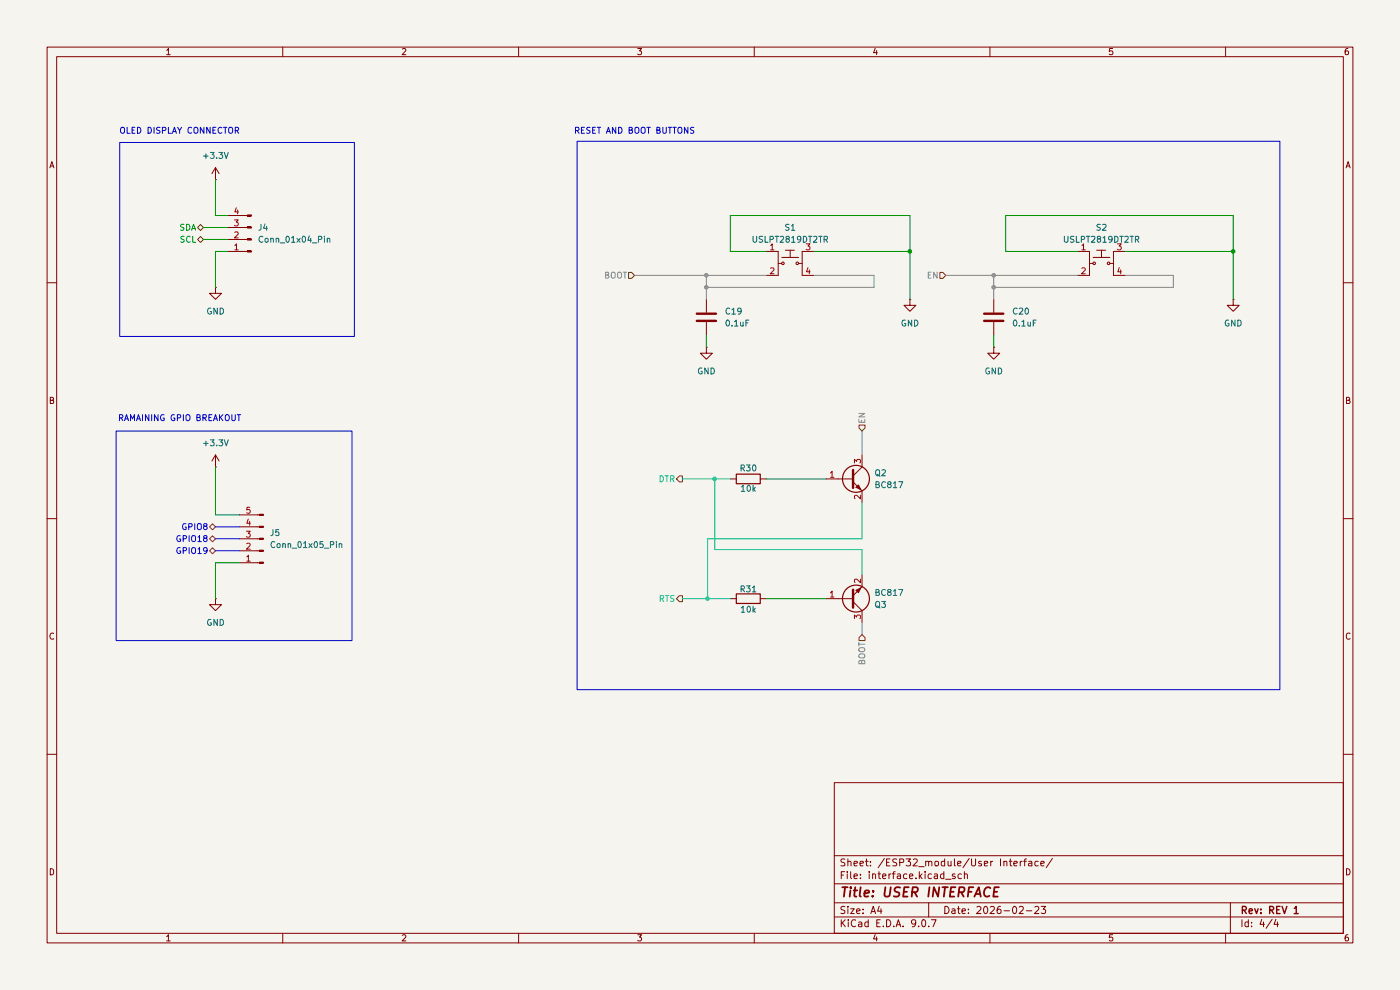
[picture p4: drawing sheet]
(kicad_sch
 (version 20250114)
 (generator "eeschema")
 (generator_version "9.0")
 (paper "A4")
 (title_block
  (title "USER INTERFACE")
  (date "2026-02-23")
  (rev "REV 1"))
 (lib_symbols
  (symbol "Connector:Conn_01x04_Pin"
   (pin_names
    (offset 1.016) (hide yes)) (exclude_from_sim no) (in_bom yes) (on_board yes)
   (property "Reference" "J" (at 0 5.08 0) (effects (font (size 1.27 1.27))))
   (property "Value" "Conn_01x04_Pin" (at 0 -7.62 0) (effects (font (size 1.27 1.27))))
   (property "Footprint" "" (at 0 0 0) (effects (font (size 1.27 1.27)) (hide yes)))
   (property "Datasheet" "~" (at 0 0 0) (effects (font (size 1.27 1.27)) (hide yes)))
   (property "Description" "Generic connector, single row, 01x04, script generated" (at 0 0 0) (effects (font (size 1.27 1.27)) (hide yes)))
   (property "ki_locked" "" (at 0 0 0) (effects (font (size 1.27 1.27))))
   (symbol "Conn_01x04_Pin_1_1"
    (rectangle (start 0.8636 2.667) (end 0 2.413) (stroke (width 0.1524) (type default)) (fill (type outline)))
    (rectangle (start 0.8636 0.127) (end 0 -0.127) (stroke (width 0.1524) (type default)) (fill (type outline)))
    (rectangle (start 0.8636 -2.413) (end 0 -2.667) (stroke (width 0.1524) (type default)) (fill (type outline)))
    (rectangle (start 0.8636 -4.953) (end 0 -5.207) (stroke (width 0.1524) (type default)) (fill (type outline)))
    (polyline (pts (xy 1.27 2.54) (xy 0.8636 2.54)) (stroke (width 0.1524) (type default)) (fill (type none)))
    (polyline (pts (xy 1.27 0) (xy 0.8636 0)) (stroke (width 0.1524) (type default)) (fill (type none)))
    (polyline (pts (xy 1.27 -2.54) (xy 0.8636 -2.54)) (stroke (width 0.1524) (type default)) (fill (type none)))
    (polyline (pts (xy 1.27 -5.08) (xy 0.8636 -5.08)) (stroke (width 0.1524) (type default)) (fill (type none)))
    (pin passive line (at 5.08 2.54 180) (length 3.81) (name "Pin_1" (effects (font (size 1.27 1.27)))) (number "1" (effects (font (size 1.27 1.27)))))
    (pin passive line (at 5.08 0 180) (length 3.81) (name "Pin_2" (effects (font (size 1.27 1.27)))) (number "2" (effects (font (size 1.27 1.27)))))
    (pin passive line (at 5.08 -2.54 180) (length 3.81) (name "Pin_3" (effects (font (size 1.27 1.27)))) (number "3" (effects (font (size 1.27 1.27)))))
    (pin passive line (at 5.08 -5.08 180) (length 3.81) (name "Pin_4" (effects (font (size 1.27 1.27)))) (number "4" (effects (font (size 1.27 1.27))))))
   (embedded_fonts no))
  (symbol "Connector:Conn_01x05_Pin"
   (pin_names
    (offset 1.016) (hide yes)) (exclude_from_sim no) (in_bom yes) (on_board yes)
   (property "Reference" "J" (at 0 7.62 0) (effects (font (size 1.27 1.27))))
   (property "Value" "Conn_01x05_Pin" (at 0 -7.62 0) (effects (font (size 1.27 1.27))))
   (property "Footprint" "" (at 0 0 0) (effects (font (size 1.27 1.27)) (hide yes)))
   (property "Datasheet" "~" (at 0 0 0) (effects (font (size 1.27 1.27)) (hide yes)))
   (property "Description" "Generic connector, single row, 01x05, script generated" (at 0 0 0) (effects (font (size 1.27 1.27)) (hide yes)))
   (property "ki_locked" "" (at 0 0 0) (effects (font (size 1.27 1.27))))
   (symbol "Conn_01x05_Pin_1_1"
    (rectangle (start 0.8636 5.207) (end 0 4.953) (stroke (width 0.1524) (type default)) (fill (type outline)))
    (rectangle (start 0.8636 2.667) (end 0 2.413) (stroke (width 0.1524) (type default)) (fill (type outline)))
    (rectangle (start 0.8636 0.127) (end 0 -0.127) (stroke (width 0.1524) (type default)) (fill (type outline)))
    (rectangle (start 0.8636 -2.413) (end 0 -2.667) (stroke (width 0.1524) (type default)) (fill (type outline)))
    (rectangle (start 0.8636 -4.953) (end 0 -5.207) (stroke (width 0.1524) (type default)) (fill (type outline)))
    (polyline (pts (xy 1.27 5.08) (xy 0.8636 5.08)) (stroke (width 0.1524) (type default)) (fill (type none)))
    (polyline (pts (xy 1.27 2.54) (xy 0.8636 2.54)) (stroke (width 0.1524) (type default)) (fill (type none)))
    (polyline (pts (xy 1.27 0) (xy 0.8636 0)) (stroke (width 0.1524) (type default)) (fill (type none)))
    (polyline (pts (xy 1.27 -2.54) (xy 0.8636 -2.54)) (stroke (width 0.1524) (type default)) (fill (type none)))
    (polyline (pts (xy 1.27 -5.08) (xy 0.8636 -5.08)) (stroke (width 0.1524) (type default)) (fill (type none)))
    (pin passive line (at 5.08 5.08 180) (length 3.81) (name "Pin_1" (effects (font (size 1.27 1.27)))) (number "1" (effects (font (size 1.27 1.27)))))
    (pin passive line (at 5.08 2.54 180) (length 3.81) (name "Pin_2" (effects (font (size 1.27 1.27)))) (number "2" (effects (font (size 1.27 1.27)))))
    (pin passive line (at 5.08 0 180) (length 3.81) (name "Pin_3" (effects (font (size 1.27 1.27)))) (number "3" (effects (font (size 1.27 1.27)))))
    (pin passive line (at 5.08 -2.54 180) (length 3.81) (name "Pin_4" (effects (font (size 1.27 1.27)))) (number "4" (effects (font (size 1.27 1.27)))))
    (pin passive line (at 5.08 -5.08 180) (length 3.81) (name "Pin_5" (effects (font (size 1.27 1.27)))) (number "5" (effects (font (size 1.27 1.27))))))
   (embedded_fonts no))
  (symbol "Device:C"
   (pin_numbers (hide yes))
   (pin_names
    (offset 0.254)) (exclude_from_sim no) (in_bom yes) (on_board yes)
   (property "Reference" "C" (at 0.635 2.54 0) (effects (font (size 1.27 1.27)) (justify left)))
   (property "Value" "C" (at 0.635 -2.54 0) (effects (font (size 1.27 1.27)) (justify left)))
   (property "Footprint" "" (at 0.9652 -3.81 0) (effects (font (size 1.27 1.27)) (hide yes)))
   (property "Datasheet" "~" (at 0 0 0) (effects (font (size 1.27 1.27)) (hide yes)))
   (property "Description" "Unpolarized capacitor" (at 0 0 0) (effects (font (size 1.27 1.27)) (hide yes)))
   (symbol "C_0_1"
    (polyline (pts (xy -2.032 0.762) (xy 2.032 0.762)) (stroke (width 0.508) (type default)) (fill (type none)))
    (polyline (pts (xy -2.032 -0.762) (xy 2.032 -0.762)) (stroke (width 0.508) (type default)) (fill (type none))))
   (symbol "C_1_1"
    (pin passive line (at 0 3.81 270) (length 2.794) (name "~" (effects (font (size 1.27 1.27)))) (number "1" (effects (font (size 1.27 1.27)))))
    (pin passive line (at 0 -3.81 90) (length 2.794) (name "~" (effects (font (size 1.27 1.27)))) (number "2" (effects (font (size 1.27 1.27))))))
   (embedded_fonts no))
  (symbol "Device:R"
   (pin_numbers (hide yes))
   (pin_names
    (offset 0)) (exclude_from_sim no) (in_bom yes) (on_board yes)
   (property "Reference" "R" (at 2.032 0 90) (effects (font (size 1.27 1.27))))
   (property "Value" "R" (at 0 0 90) (effects (font (size 1.27 1.27))))
   (property "Footprint" "" (at -1.778 0 90) (effects (font (size 1.27 1.27)) (hide yes)))
   (property "Datasheet" "~" (at 0 0 0) (effects (font (size 1.27 1.27)) (hide yes)))
   (property "Description" "Resistor" (at 0 0 0) (effects (font (size 1.27 1.27)) (hide yes)))
   (symbol "R_0_1"
    (rectangle (start -1.016 -2.54) (end 1.016 2.54) (stroke (width 0.254) (type default)) (fill (type none))))
   (symbol "R_1_1"
    (pin passive line (at 0 3.81 270) (length 1.27) (name "~" (effects (font (size 1.27 1.27)))) (number "1" (effects (font (size 1.27 1.27)))))
    (pin passive line (at 0 -3.81 90) (length 1.27) (name "~" (effects (font (size 1.27 1.27)))) (number "2" (effects (font (size 1.27 1.27))))))
   (embedded_fonts no))
  (symbol "Transistor_BJT:BC817"
   (pin_names
    (offset 0) (hide yes)) (exclude_from_sim no) (in_bom yes) (on_board yes)
   (property "Reference" "Q" (at 5.08 1.905 0) (effects (font (size 1.27 1.27)) (justify left)))
   (property "Value" "BC817" (at 5.08 0 0) (effects (font (size 1.27 1.27)) (justify left)))
   (property "Footprint" "Package_TO_SOT_SMD:SOT-23" (at 5.08 -1.905 0) (effects (font (size 1.27 1.27)
    (italic yes)) (justify left) (hide yes)))
   (property "Datasheet" "https://www.onsemi.com/pub/Collateral/BC818-D.pdf" (at 0 0 0) (effects (font (size 1.27 1.27)) (justify left) (hide yes)))
   (property "Description" "0.8A Ic, 45V Vce, NPN Transistor, SOT-23" (at 0 0 0) (effects (font (size 1.27 1.27)) (hide yes)))
   (property "Sim.Device" "NPN" (at 0 0 0) (effects (font (size 1.27 1.27)) (hide yes)))
   (property "Sim.Pins" "1=B 2=E 3=C" (at 0 0 0) (effects (font (size 1.27 1.27)) (hide yes)))
   (symbol "BC817_0_1"
    (polyline (pts (xy -2.54 0) (xy 0.635 0)) (stroke (width 0) (type default)) (fill (type none)))
    (polyline (pts (xy 0.635 1.905) (xy 0.635 -1.905)) (stroke (width 0.508) (type default)) (fill (type none)))
    (circle (center 1.27 0) (radius 2.8194) (stroke (width 0.254) (type default)) (fill (type none))))
   (symbol "BC817_1_1"
    (polyline (pts (xy 0.635 0.635) (xy 2.54 2.54)) (stroke (width 0) (type default)) (fill (type none)))
    (polyline (pts (xy 0.635 -0.635) (xy 2.54 -2.54)) (stroke (width 0) (type default)) (fill (type none)))
    (polyline (pts (xy 1.27 -1.778) (xy 1.778 -1.27) (xy 2.286 -2.286) (xy 1.27 -1.778)) (stroke (width 0) (type default)) (fill (type outline)))
    (pin input line (at -5.08 0 0) (length 2.54) (name "B" (effects (font (size 1.27 1.27)))) (number "1" (effects (font (size 1.27 1.27)))))
    (pin passive line (at 2.54 5.08 270) (length 2.54) (name "C" (effects (font (size 1.27 1.27)))) (number "3" (effects (font (size 1.27 1.27)))))
    (pin passive line (at 2.54 -5.08 90) (length 2.54) (name "E" (effects (font (size 1.27 1.27)))) (number "2" (effects (font (size 1.27 1.27))))))
   (embedded_fonts no))
  (symbol "dk_Tactile-Switches:TL3315NF160Q"
   (pin_names
    (offset 1.016)) (exclude_from_sim no) (in_bom yes) (on_board yes)
   (property "Reference" "S" (at 0 5.08 0) (effects (font (size 1.524 1.524))))
   (property "Value" "TL3315NF160Q" (at 0 -5.08 0) (effects (font (size 1.524 1.524))))
   (property "Footprint" "digikey-footprints:Switch_Tactile_SMD_4.5x4.5mm_TL3315NF160Q" (at 5.08 5.08 0) (effects (font (size 1.524 1.524)) (justify left) (hide yes)))
   (property "Datasheet" "http://spec_sheets.e-switch.com/specs/P010337.pdf" (at 5.08 7.62 0) (effects (font (size 1.524 1.524)) (justify left) (hide yes)))
   (property "Description" "SWITCH TACTILE SPST-NO 0.05A 15V" (at 0 0 0) (effects (font (size 1.27 1.27)) (hide yes)))
   (property "Digi-Key_PN" "EG4621CT-ND" (at 5.08 10.16 0) (effects (font (size 1.524 1.524)) (justify left) (hide yes)))
   (property "MPN" "TL3315NF160Q" (at 5.08 12.7 0) (effects (font (size 1.524 1.524)) (justify left) (hide yes)))
   (property "Category" "Switches" (at 5.08 15.24 0) (effects (font (size 1.524 1.524)) (justify left) (hide yes)))
   (property "Family" "Tactile Switches" (at 5.08 17.78 0) (effects (font (size 1.524 1.524)) (justify left) (hide yes)))
   (property "DK_Datasheet_Link" "http://spec_sheets.e-switch.com/specs/P010337.pdf" (at 5.08 20.32 0) (effects (font (size 1.524 1.524)) (justify left) (hide yes)))
   (property "DK_Detail_Page" "/product-detail/en/e-switch/TL3315NF160Q/EG4621CT-ND/1870401" (at 5.08 22.86 0) (effects (font (size 1.524 1.524)) (justify left) (hide yes)))
   (property "Description_1" "SWITCH TACTILE SPST-NO 0.05A 15V" (at 5.08 25.4 0) (effects (font (size 1.524 1.524)) (justify left) (hide yes)))
   (property "Manufacturer" "E-Switch" (at 5.08 27.94 0) (effects (font (size 1.524 1.524)) (justify left) (hide yes)))
   (property "Status" "Active" (at 5.08 30.48 0) (effects (font (size 1.524 1.524)) (justify left) (hide yes)))
   (symbol "TL3315NF160Q_0_1"
    (polyline (pts (xy -2.54 2.54) (xy -2.54 -2.54)) (stroke (width 0) (type solid)) (fill (type none)))
    (polyline (pts (xy -1.778 1.27) (xy 1.778 1.27)) (stroke (width 0) (type solid)) (fill (type none)))
    (polyline (pts (xy -1.778 0) (xy -2.54 0)) (stroke (width 0) (type solid)) (fill (type none)))
    (circle (center -1.524 0) (radius 0.254) (stroke (width 0) (type solid)) (fill (type none)))
    (circle (center 1.524 0) (radius 0.254) (stroke (width 0) (type solid)) (fill (type none)))
    (polyline (pts (xy 2.54 0) (xy 1.778 0)) (stroke (width 0) (type solid)) (fill (type none)))
    (polyline (pts (xy 2.54 -2.54) (xy 2.54 2.54)) (stroke (width 0) (type solid)) (fill (type none))))
   (symbol "TL3315NF160Q_1_1"
    (polyline (pts (xy -1.016 2.794) (xy 0.889 2.794)) (stroke (width 0) (type solid)) (fill (type none)))
    (polyline (pts (xy 0 2.794) (xy 0 1.27)) (stroke (width 0) (type solid)) (fill (type none)))
    (pin passive line (at -5.08 2.54 0) (length 2.54) (name "~" (effects (font (size 1.27 1.27)))) (number "1" (effects (font (size 1.27 1.27)))))
    (pin passive line (at -5.08 -2.54 0) (length 2.54) (name "~" (effects (font (size 1.27 1.27)))) (number "2" (effects (font (size 1.27 1.27)))))
    (pin passive line (at 5.08 2.54 180) (length 2.54) (name "~" (effects (font (size 1.27 1.27)))) (number "3" (effects (font (size 1.27 1.27)))))
    (pin passive line (at 5.08 -2.54 180) (length 2.54) (name "~" (effects (font (size 1.27 1.27)))) (number "4" (effects (font (size 1.27 1.27))))))
   (embedded_fonts no))
  (symbol "power:+3.3V"
   (power)
   (pin_numbers (hide yes))
   (pin_names
    (offset 0) (hide yes)) (exclude_from_sim no) (in_bom yes) (on_board yes)
   (property "Reference" "#PWR" (at 0 -3.81 0) (effects (font (size 1.27 1.27)) (hide yes)))
   (property "Value" "+3.3V" (at 0 3.556 0) (effects (font (size 1.27 1.27))))
   (property "Footprint" "" (at 0 0 0) (effects (font (size 1.27 1.27)) (hide yes)))
   (property "Datasheet" "" (at 0 0 0) (effects (font (size 1.27 1.27)) (hide yes)))
   (property "Description" "Power symbol creates a global label with name \"+3.3V\"" (at 0 0 0) (effects (font (size 1.27 1.27)) (hide yes)))
   (symbol "+3.3V_0_1"
    (polyline (pts (xy -0.762 1.27) (xy 0 2.54)) (stroke (width 0) (type default)) (fill (type none)))
    (polyline (pts (xy 0 2.54) (xy 0.762 1.27)) (stroke (width 0) (type default)) (fill (type none)))
    (polyline (pts (xy 0 0) (xy 0 2.54)) (stroke (width 0) (type default)) (fill (type none))))
   (symbol "+3.3V_1_1"
    (pin power_in line (at 0 0 90) (length 0) (name "~" (effects (font (size 1.27 1.27)))) (number "1" (effects (font (size 1.27 1.27))))))
   (embedded_fonts no))
  (symbol "power:GND"
   (power)
   (pin_numbers (hide yes))
   (pin_names
    (offset 0) (hide yes)) (exclude_from_sim no) (in_bom yes) (on_board yes)
   (property "Reference" "#PWR" (at 0 -6.35 0) (effects (font (size 1.27 1.27)) (hide yes)))
   (property "Value" "GND" (at 0 -3.81 0) (effects (font (size 1.27 1.27))))
   (property "Footprint" "" (at 0 0 0) (effects (font (size 1.27 1.27)) (hide yes)))
   (property "Datasheet" "" (at 0 0 0) (effects (font (size 1.27 1.27)) (hide yes)))
   (property "Description" "Power symbol creates a global label with name \"GND\" , ground" (at 0 0 0) (effects (font (size 1.27 1.27)) (hide yes)))
   (symbol "GND_0_1"
    (polyline (pts (xy 0 0) (xy 0 -1.27) (xy 1.27 -1.27) (xy 0 -2.54) (xy -1.27 -1.27) (xy 0 -1.27)) (stroke (width 0) (type default)) (fill (type none))))
   (symbol "GND_1_1"
    (pin power_in line (at 0 0 270) (length 0) (name "~" (effects (font (size 1.27 1.27)))) (number "1" (effects (font (size 1.27 1.27))))))
   (embedded_fonts no)))
 (rectangle
  (start 25.4 30.226)
  (end 75.184 71.374)
  (stroke (width 0) (type default))
  (fill (type none)))
 (rectangle
  (start 122.428 29.972)
  (end 271.526 146.304)
  (stroke (width 0) (type default))
  (fill (type none)))
 (rectangle
  (start 24.638 91.44)
  (end 74.676 135.89)
  (stroke (width 0) (type default))
  (fill (type none)))
 (text "OLED DISPLAY CONNECTOR\n"
  (exclude_from_sim no)
  (at 38.1 27.94 0)
  (effects (font (size 1.27 1.27))))
 (text "RESET AND BOOT BUTTONS\n"
  (exclude_from_sim no)
  (at 134.62 27.94 0)
  (effects (font (size 1.27 1.27))))
 (text "RAMAINING GPIO BREAKOUT"
  (exclude_from_sim no)
  (at 38.1 88.9 0)
  (effects (font (size 1.27 1.27))))
 (junction
  (at 210.82 60.96)
  (diameter 0)
  (color 0 0 0 0))
 (junction
  (at 149.86 58.42)
  (diameter 0)
  (color 0 0 0 0))
 (junction
  (at 210.82 58.42)
  (diameter 0)
  (color 0 0 0 0))
 (junction
  (at 261.62 53.34)
  (diameter 0)
  (color 0 0 0 0))
 (junction
  (at 150.114 127)
  (diameter 0)
  (color 0 0 0 0))
 (junction
  (at 149.86 60.96)
  (diameter 0)
  (color 0 0 0 0))
 (junction
  (at 193.04 53.34)
  (diameter 0)
  (color 0 0 0 0))
 (junction
  (at 151.638 101.6)
  (diameter 0)
  (color 0 0 0 0))
 (wire
  (pts (xy 43.18 50.8) (xy 48.26 50.8))
  (stroke (width 0) (type default)))
 (wire
  (pts (xy 193.04 53.34) (xy 193.04 63.5))
  (stroke (width 0) (type default)))
 (wire
  (pts (xy 213.36 53.34) (xy 228.6 53.34))
  (stroke (width 0) (type default)))
 (wire
  (pts (xy 149.86 60.96) (xy 149.86 63.5))
  (stroke (width 0) (type default)))
 (wire
  (pts (xy 45.72 119.38) (xy 50.8 119.38))
  (stroke (width 0) (type default)))
 (wire
  (pts (xy 182.88 114.3) (xy 150.114 114.3))
  (stroke (width 0) (type default)))
 (wire
  (pts (xy 144.78 127) (xy 150.114 127))
  (stroke (width 0) (type default)))
 (wire
  (pts (xy 182.88 106.68) (xy 182.88 114.3))
  (stroke (width 0) (type default)))
 (wire
  (pts (xy 182.88 116.586) (xy 151.638 116.586))
  (stroke (width 0) (type default)))
 (wire
  (pts (xy 261.62 53.34) (xy 261.62 63.5))
  (stroke (width 0) (type default)))
 (wire
  (pts (xy 213.36 53.34) (xy 213.36 45.72))
  (stroke (width 0) (type default)))
 (wire
  (pts (xy 185.42 58.42) (xy 185.42 60.96))
  (stroke (width 0) (type default)))
 (wire
  (pts (xy 238.76 53.34) (xy 261.62 53.34))
  (stroke (width 0) (type default)))
 (wire
  (pts (xy 45.72 109.22) (xy 45.72 99.06))
  (stroke (width 0) (type default)))
 (wire
  (pts (xy 45.72 45.72) (xy 45.72 38.1))
  (stroke (width 0) (type default)))
 (wire
  (pts (xy 185.42 60.96) (xy 149.86 60.96))
  (stroke (width 0) (type default)))
 (wire
  (pts (xy 182.88 132.08) (xy 182.88 134.62))
  (stroke (width 0) (type default)))
 (wire
  (pts (xy 261.62 45.72) (xy 261.62 53.34))
  (stroke (width 0) (type default)))
 (wire
  (pts (xy 154.94 53.34) (xy 154.94 45.72))
  (stroke (width 0) (type default)))
 (wire
  (pts (xy 162.56 101.6) (xy 175.26 101.6))
  (stroke (width 0) (type default)))
 (wire
  (pts (xy 48.26 53.34) (xy 45.72 53.34))
  (stroke (width 0) (type default)))
 (wire
  (pts (xy 248.92 60.96) (xy 210.82 60.96))
  (stroke (width 0) (type default)))
 (wire
  (pts (xy 172.72 58.42) (xy 185.42 58.42))
  (stroke (width 0) (type default)))
 (wire
  (pts (xy 150.114 127) (xy 154.94 127))
  (stroke (width 0) (type default)))
 (wire
  (pts (xy 210.82 58.42) (xy 210.82 60.96))
  (stroke (width 0) (type default)))
 (wire
  (pts (xy 150.114 114.3) (xy 150.114 127))
  (stroke (width 0) (type default)))
 (wire
  (pts (xy 48.26 45.72) (xy 45.72 45.72))
  (stroke (width 0) (type default)))
 (wire
  (pts (xy 182.88 121.92) (xy 182.88 116.586))
  (stroke (width 0) (type default)))
 (wire
  (pts (xy 144.78 101.6) (xy 151.638 101.6))
  (stroke (width 0) (type default)))
 (wire
  (pts (xy 210.82 60.96) (xy 210.82 63.5))
  (stroke (width 0) (type default)))
 (wire
  (pts (xy 50.8 109.22) (xy 45.72 109.22))
  (stroke (width 0) (type default)))
 (wire
  (pts (xy 149.86 71.12) (xy 149.86 73.66))
  (stroke (width 0) (type default)))
 (wire
  (pts (xy 162.56 53.34) (xy 154.94 53.34))
  (stroke (width 0) (type default)))
 (wire
  (pts (xy 238.76 58.42) (xy 248.92 58.42))
  (stroke (width 0) (type default)))
 (wire
  (pts (xy 151.638 101.6) (xy 154.94 101.6))
  (stroke (width 0) (type default)))
 (wire
  (pts (xy 151.638 116.586) (xy 151.638 101.6))
  (stroke (width 0) (type default)))
 (wire
  (pts (xy 43.18 48.26) (xy 48.26 48.26))
  (stroke (width 0) (type default)))
 (wire
  (pts (xy 213.36 45.72) (xy 261.62 45.72))
  (stroke (width 0) (type default)))
 (wire
  (pts (xy 210.82 58.42) (xy 228.6 58.42))
  (stroke (width 0) (type default)))
 (wire
  (pts (xy 45.72 114.3) (xy 50.8 114.3))
  (stroke (width 0) (type default)))
 (wire
  (pts (xy 134.62 58.42) (xy 149.86 58.42))
  (stroke (width 0) (type default)))
 (wire
  (pts (xy 193.04 45.72) (xy 193.04 53.34))
  (stroke (width 0) (type default)))
 (wire
  (pts (xy 149.86 58.42) (xy 162.56 58.42))
  (stroke (width 0) (type default)))
 (wire
  (pts (xy 154.94 45.72) (xy 193.04 45.72))
  (stroke (width 0) (type default)))
 (wire
  (pts (xy 182.88 91.44) (xy 182.88 96.52))
  (stroke (width 0) (type default)))
 (wire
  (pts (xy 248.92 58.42) (xy 248.92 60.96))
  (stroke (width 0) (type default)))
 (wire
  (pts (xy 172.72 53.34) (xy 193.04 53.34))
  (stroke (width 0) (type default)))
 (wire
  (pts (xy 149.86 58.42) (xy 149.86 60.96))
  (stroke (width 0) (type default)))
 (wire
  (pts (xy 200.66 58.42) (xy 210.82 58.42))
  (stroke (width 0) (type default)))
 (wire
  (pts (xy 210.82 71.12) (xy 210.82 73.66))
  (stroke (width 0) (type default)))
 (wire
  (pts (xy 45.72 116.84) (xy 50.8 116.84))
  (stroke (width 0) (type default)))
 (wire
  (pts (xy 45.72 127) (xy 45.72 119.38))
  (stroke (width 0) (type default)))
 (wire
  (pts (xy 45.72 53.34) (xy 45.72 60.96))
  (stroke (width 0) (type default)))
 (wire
  (pts (xy 162.56 127) (xy 175.26 127))
  (stroke (width 0) (type default)))
 (wire
  (pts (xy 45.72 111.76) (xy 50.8 111.76))
  (stroke (width 0) (type default)))
 (hierarchical_label "BOOT"
  (shape input)
  (at 182.88 134.62 270)
  (effects (font (size 1.27 1.27)) (justify right)))
 (hierarchical_label "BOOT"
  (shape input)
  (at 134.62 58.42 180)
  (effects (font (size 1.27 1.27)) (justify right)))
 (hierarchical_label "RTS"
  (shape output)
  (at 144.78 127 180)
  (effects (font (size 1.27 1.27)) (justify right)))
 (hierarchical_label "EN"
  (shape input)
  (at 200.66 58.42 180)
  (effects (font (size 1.27 1.27)) (justify right)))
 (hierarchical_label "DTR"
  (shape output)
  (at 144.78 101.6 180)
  (effects (font (size 1.27 1.27)) (justify right)))
 (hierarchical_label "EN"
  (shape input)
  (at 182.88 91.44 90)
  (effects (font (size 1.27 1.27)) (justify left)))
 (hierarchical_label "GPIO8"
  (shape bidirectional)
  (at 45.72 111.76 180)
  (effects (font (size 1.27 1.27)) (justify right)))
 (hierarchical_label "SCL"
  (shape bidirectional)
  (at 43.18 50.8 180)
  (effects (font (size 1.27 1.27)) (justify right)))
 (hierarchical_label "GPIO18"
  (shape bidirectional)
  (at 45.72 114.3 180)
  (effects (font (size 1.27 1.27)) (justify right)))
 (hierarchical_label "SDA"
  (shape bidirectional)
  (at 43.18 48.26 180)
  (effects (font (size 1.27 1.27)) (justify right)))
 (hierarchical_label "GPIO19"
  (shape bidirectional)
  (at 45.72 116.84 180)
  (effects (font (size 1.27 1.27)) (justify right)))
 (symbol
  (lib_id "power:GND")
  (at 45.72 127 0)
  (unit 1)
  (exclude_from_sim no)
  (in_bom yes)
  (on_board yes)
  (dnp no)
  (fields_autoplaced yes)
  (property "Reference" "#PWR033" (at 45.72 133.35 0) (effects (font (size 1.27 1.27)) (hide yes)))
  (property "Value" "GND" (at 45.72 132.08 0) (effects (font (size 1.27 1.27))))
  (property "Footprint" "" (at 45.72 127 0) (effects (font (size 1.27 1.27)) (hide yes)))
  (property "Datasheet" "" (at 45.72 127 0) (effects (font (size 1.27 1.27)) (hide yes)))
  (property "Description" "Power symbol creates a global label with name \"GND\" , ground" (at 45.72 127 0) (effects (font (size 1.27 1.27)) (hide yes)))
  (pin "1"))
 (symbol
  (lib_id "power:GND")
  (at 261.62 63.5 0)
  (unit 1)
  (exclude_from_sim no)
  (in_bom yes)
  (on_board yes)
  (dnp no)
  (fields_autoplaced yes)
  (property "Reference" "#PWR035" (at 261.62 69.85 0) (effects (font (size 1.27 1.27)) (hide yes)))
  (property "Value" "GND" (at 261.62 68.58 0) (effects (font (size 1.27 1.27))))
  (property "Footprint" "" (at 261.62 63.5 0) (effects (font (size 1.27 1.27)) (hide yes)))
  (property "Datasheet" "" (at 261.62 63.5 0) (effects (font (size 1.27 1.27)) (hide yes)))
  (property "Description" "Power symbol creates a global label with name \"GND\" , ground" (at 261.62 63.5 0) (effects (font (size 1.27 1.27)) (hide yes)))
  (pin "1"))
 (symbol
  (lib_id "power:+3.3V")
  (at 45.72 99.06 0)
  (unit 1)
  (exclude_from_sim no)
  (in_bom yes)
  (on_board yes)
  (dnp no)
  (fields_autoplaced yes)
  (property "Reference" "#PWR049" (at 45.72 102.87 0) (effects (font (size 1.27 1.27)) (hide yes)))
  (property "Value" "+3.3V" (at 45.72 93.98 0) (effects (font (size 1.27 1.27))))
  (property "Footprint" "" (at 45.72 99.06 0) (effects (font (size 1.27 1.27)) (hide yes)))
  (property "Datasheet" "" (at 45.72 99.06 0) (effects (font (size 1.27 1.27)) (hide yes)))
  (property "Description" "Power symbol creates a global label with name \"+3.3V\"" (at 45.72 99.06 0) (effects (font (size 1.27 1.27)) (hide yes)))
  (pin "1"))
 (symbol
  (lib_id "Device:R")
  (at 158.75 101.6 90)
  (unit 1)
  (exclude_from_sim no)
  (in_bom yes)
  (on_board yes)
  (dnp no)
  (property "Reference" "R30" (at 158.75 99.314 90) (effects (font (size 1.27 1.27))))
  (property "Value" "10k" (at 158.75 103.632 90) (effects (font (size 1.27 1.27))))
  (property "Footprint" "Resistor_SMD:R_0805_2012Metric" (at 158.75 103.378 90) (effects (font (size 1.27 1.27)) (hide yes)))
  (property "Datasheet" "~" (at 158.75 101.6 0) (effects (font (size 1.27 1.27)) (hide yes)))
  (property "Description" "Resistor" (at 158.75 101.6 0) (effects (font (size 1.27 1.27)) (hide yes)))
  (pin "2")
  (pin "1"))
 (symbol
  (lib_id "Connector:Conn_01x05_Pin")
  (at 55.88 114.3 180)
  (unit 1)
  (exclude_from_sim no)
  (in_bom yes)
  (on_board yes)
  (dnp no)
  (fields_autoplaced yes)
  (property "Reference" "J5" (at 57.15 113.0299 0) (effects (font (size 1.27 1.27)) (justify right)))
  (property "Value" "Conn_01x05_Pin" (at 57.15 115.5699 0) (effects (font (size 1.27 1.27)) (justify right)))
  (property "Footprint" "Connector_PinHeader_2.54mm:PinHeader_1x05_P2.54mm_Vertical" (at 55.88 114.3 0) (effects (font (size 1.27 1.27)) (hide yes)))
  (property "Datasheet" "~" (at 55.88 114.3 0) (effects (font (size 1.27 1.27)) (hide yes)))
  (property "Description" "Generic connector, single row, 01x05, script generated" (at 55.88 114.3 0) (effects (font (size 1.27 1.27)) (hide yes)))
  (pin "1")
  (pin "3")
  (pin "4")
  (pin "5")
  (pin "2"))
 (symbol
  (lib_id "Device:C")
  (at 149.86 67.31 0)
  (unit 1)
  (exclude_from_sim no)
  (in_bom yes)
  (on_board yes)
  (dnp no)
  (fields_autoplaced yes)
  (property "Reference" "C19" (at 153.67 66.0399 0) (effects (font (size 1.27 1.27)) (justify left)))
  (property "Value" "0.1uF" (at 153.67 68.5799 0) (effects (font (size 1.27 1.27)) (justify left)))
  (property "Footprint" "Capacitor_SMD:C_0805_2012Metric" (at 150.8252 71.12 0) (effects (font (size 1.27 1.27)) (hide yes)))
  (property "Datasheet" "~" (at 149.86 67.31 0) (effects (font (size 1.27 1.27)) (hide yes)))
  (property "Description" "Unpolarized capacitor" (at 149.86 67.31 0) (effects (font (size 1.27 1.27)) (hide yes)))
  (pin "1")
  (pin "2"))
 (symbol
  (lib_id "Connector:Conn_01x04_Pin")
  (at 53.34 50.8 180)
  (unit 1)
  (exclude_from_sim no)
  (in_bom yes)
  (on_board yes)
  (dnp no)
  (fields_autoplaced yes)
  (property "Reference" "J4" (at 54.61 48.2599 0) (effects (font (size 1.27 1.27)) (justify right)))
  (property "Value" "Conn_01x04_Pin" (at 54.61 50.7999 0) (effects (font (size 1.27 1.27)) (justify right)))
  (property "Footprint" "Connector_PinHeader_2.54mm:PinHeader_1x04_P2.54mm_Vertical" (at 53.34 50.8 0) (effects (font (size 1.27 1.27)) (hide yes)))
  (property "Datasheet" "~" (at 53.34 50.8 0) (effects (font (size 1.27 1.27)) (hide yes)))
  (property "Description" "Generic connector, single row, 01x04, script generated" (at 53.34 50.8 0) (effects (font (size 1.27 1.27)) (hide yes)))
  (pin "2")
  (pin "1")
  (pin "3")
  (pin "4"))
 (symbol
  (lib_id "dk_Tactile-Switches:TL3315NF160Q")
  (at 233.68 55.88 0)
  (unit 1)
  (exclude_from_sim no)
  (in_bom yes)
  (on_board yes)
  (dnp no)
  (fields_autoplaced yes)
  (property "Reference" "S2" (at 233.68 48.26 0) (effects (font (size 1.27 1.27))))
  (property "Value" "USLPT2819DT2TR" (at 233.68 50.8 0) (effects (font (size 1.27 1.27))))
  (property "Footprint" "USLPT2819DT2TR:SW_USLPT2819DT2TR" (at 238.76 50.8 0) (effects (font (size 1.524 1.524)) (justify left) (hide yes)))
  (property "Datasheet" "http://spec_sheets.e-switch.com/specs/P010337.pdf" (at 238.76 48.26 0) (effects (font (size 1.524 1.524)) (justify left) (hide yes)))
  (property "Description" "SWITCH TACTILE SPST-NO 0.05A 15V" (at 233.68 55.88 0) (effects (font (size 1.27 1.27)) (hide yes)))
  (property "MF" "TE Connectivity" (at 233.68 55.88 0) (effects (font (size 1.27 1.27)) (justify bottom) (hide yes)))
  (property "Description_1" "SWITCH TACTILE SPST-NO 0.05A 15V" (at 238.76 30.48 0) (effects (font (size 1.524 1.524)) (justify left) (hide yes)))
  (property "Package" "None" (at 233.68 55.88 0) (effects (font (size 1.27 1.27)) (justify bottom) (hide yes)))
  (property "Price" "None" (at 233.68 55.88 0) (effects (font (size 1.27 1.27)) (justify bottom) (hide yes)))
  (property "Check_prices" "https://www.snapeda.com/parts/USLPT2819DT2TR/TE+Connectivity+Alcoswitch+Switches/view-part/?ref=eda" (at 233.68 55.88 0) (effects (font (size 1.27 1.27)) (justify bottom) (hide yes)))
  (property "STANDARD" "Manufacturer Recommendations" (at 233.68 55.88 0) (effects (font (size 1.27 1.27)) (justify bottom) (hide yes)))
  (property "PARTREV" "P" (at 233.68 55.88 0) (effects (font (size 1.27 1.27)) (justify bottom) (hide yes)))
  (property "SnapEDA_Link" "https://www.snapeda.com/parts/USLPT2819DT2TR/TE+Connectivity+Alcoswitch+Switches/view-part/?ref=snap" (at 233.68 55.88 0) (effects (font (size 1.27 1.27)) (justify bottom) (hide yes)))
  (property "MP" "USLPT2819DT2TR" (at 233.68 55.88 0) (effects (font (size 1.27 1.27)) (justify bottom) (hide yes)))
  (property "Availability" "In Stock" (at 233.68 55.88 0) (effects (font (size 1.27 1.27)) (justify bottom) (hide yes)))
  (property "MANUFACTURER" "TE CONNECTIVITY" (at 233.68 55.88 0) (effects (font (size 1.27 1.27)) (justify bottom) (hide yes)))
  (property "Digi-Key_PN" "EG4621CT-ND" (at 238.76 45.72 0) (effects (font (size 1.524 1.524)) (justify left) (hide yes)))
  (property "MPN" "TL3315NF160Q" (at 238.76 43.18 0) (effects (font (size 1.524 1.524)) (justify left) (hide yes)))
  (property "Category" "Switches" (at 238.76 40.64 0) (effects (font (size 1.524 1.524)) (justify left) (hide yes)))
  (property "Family" "Tactile Switches" (at 238.76 38.1 0) (effects (font (size 1.524 1.524)) (justify left) (hide yes)))
  (property "DK_Datasheet_Link" "http://spec_sheets.e-switch.com/specs/P010337.pdf" (at 238.76 35.56 0) (effects (font (size 1.524 1.524)) (justify left) (hide yes)))
  (property "DK_Detail_Page" "/product-detail/en/e-switch/TL3315NF160Q/EG4621CT-ND/1870401" (at 238.76 33.02 0) (effects (font (size 1.524 1.524)) (justify left) (hide yes)))
  (property "Manufacturer" "E-Switch" (at 238.76 27.94 0) (effects (font (size 1.524 1.524)) (justify left) (hide yes)))
  (property "Status" "Active" (at 238.76 25.4 0) (effects (font (size 1.524 1.524)) (justify left) (hide yes)))
  (pin "2")
  (pin "1")
  (pin "3")
  (pin "4"))
 (symbol
  (lib_id "Transistor_BJT:BC817")
  (at 180.34 127 0)
  (mirror x)
  (unit 1)
  (exclude_from_sim no)
  (in_bom yes)
  (on_board yes)
  (dnp no)
  (property "Reference" "Q3" (at 185.42 128.2701 0) (effects (font (size 1.27 1.27)) (justify left)))
  (property "Value" "BC817" (at 185.42 125.7301 0) (effects (font (size 1.27 1.27)) (justify left)))
  (property "Footprint" "Package_TO_SOT_SMD:SOT-23" (at 185.42 125.095 0) (effects (font (size 1.27 1.27)
    (italic yes)) (justify left) (hide yes)))
  (property "Datasheet" "https://www.onsemi.com/pub/Collateral/BC818-D.pdf" (at 180.34 127 0) (effects (font (size 1.27 1.27)) (justify left) (hide yes)))
  (property "Description" "0.8A Ic, 45V Vce, NPN Transistor, SOT-23" (at 180.34 127 0) (effects (font (size 1.27 1.27)) (hide yes)))
  (property "Sim.Device" "NPN" (at 180.34 127 0) (effects (font (size 1.27 1.27)) (hide yes)))
  (property "Sim.Pins" "1=B 2=E 3=C" (at 180.34 127 0) (effects (font (size 1.27 1.27)) (hide yes)))
  (pin "3")
  (pin "2")
  (pin "1"))
 (symbol
  (lib_id "power:+3.3V")
  (at 45.72 38.1 0)
  (unit 1)
  (exclude_from_sim no)
  (in_bom yes)
  (on_board yes)
  (dnp no)
  (fields_autoplaced yes)
  (property "Reference" "#PWR048" (at 45.72 41.91 0) (effects (font (size 1.27 1.27)) (hide yes)))
  (property "Value" "+3.3V" (at 45.72 33.02 0) (effects (font (size 1.27 1.27))))
  (property "Footprint" "" (at 45.72 38.1 0) (effects (font (size 1.27 1.27)) (hide yes)))
  (property "Datasheet" "" (at 45.72 38.1 0) (effects (font (size 1.27 1.27)) (hide yes)))
  (property "Description" "Power symbol creates a global label with name \"+3.3V\"" (at 45.72 38.1 0) (effects (font (size 1.27 1.27)) (hide yes)))
  (pin "1"))
 (symbol
  (lib_id "power:GND")
  (at 149.86 73.66 0)
  (unit 1)
  (exclude_from_sim no)
  (in_bom yes)
  (on_board yes)
  (dnp no)
  (fields_autoplaced yes)
  (property "Reference" "#PWR036" (at 149.86 80.01 0) (effects (font (size 1.27 1.27)) (hide yes)))
  (property "Value" "GND" (at 149.86 78.74 0) (effects (font (size 1.27 1.27))))
  (property "Footprint" "" (at 149.86 73.66 0) (effects (font (size 1.27 1.27)) (hide yes)))
  (property "Datasheet" "" (at 149.86 73.66 0) (effects (font (size 1.27 1.27)) (hide yes)))
  (property "Description" "Power symbol creates a global label with name \"GND\" , ground" (at 149.86 73.66 0) (effects (font (size 1.27 1.27)) (hide yes)))
  (pin "1"))
 (symbol
  (lib_id "Device:C")
  (at 210.82 67.31 0)
  (unit 1)
  (exclude_from_sim no)
  (in_bom yes)
  (on_board yes)
  (dnp no)
  (fields_autoplaced yes)
  (property "Reference" "C20" (at 214.63 66.0399 0) (effects (font (size 1.27 1.27)) (justify left)))
  (property "Value" "0.1uF" (at 214.63 68.5799 0) (effects (font (size 1.27 1.27)) (justify left)))
  (property "Footprint" "Capacitor_SMD:C_0805_2012Metric" (at 211.7852 71.12 0) (effects (font (size 1.27 1.27)) (hide yes)))
  (property "Datasheet" "~" (at 210.82 67.31 0) (effects (font (size 1.27 1.27)) (hide yes)))
  (property "Description" "Unpolarized capacitor" (at 210.82 67.31 0) (effects (font (size 1.27 1.27)) (hide yes)))
  (pin "1")
  (pin "2"))
 (symbol
  (lib_id "Device:R")
  (at 158.75 127 90)
  (unit 1)
  (exclude_from_sim no)
  (in_bom yes)
  (on_board yes)
  (dnp no)
  (property "Reference" "R31" (at 158.75 124.968 90) (effects (font (size 1.27 1.27))))
  (property "Value" "10k" (at 158.75 129.286 90) (effects (font (size 1.27 1.27))))
  (property "Footprint" "Resistor_SMD:R_0805_2012Metric" (at 158.75 128.778 90) (effects (font (size 1.27 1.27)) (hide yes)))
  (property "Datasheet" "~" (at 158.75 127 0) (effects (font (size 1.27 1.27)) (hide yes)))
  (property "Description" "Resistor" (at 158.75 127 0) (effects (font (size 1.27 1.27)) (hide yes)))
  (pin "2")
  (pin "1"))
 (symbol
  (lib_id "dk_Tactile-Switches:TL3315NF160Q")
  (at 167.64 55.88 0)
  (unit 1)
  (exclude_from_sim no)
  (in_bom yes)
  (on_board yes)
  (dnp no)
  (fields_autoplaced yes)
  (property "Reference" "S1" (at 167.64 48.26 0) (effects (font (size 1.27 1.27))))
  (property "Value" "USLPT2819DT2TR" (at 167.64 50.8 0) (effects (font (size 1.27 1.27))))
  (property "Footprint" "USLPT2819DT2TR:SW_USLPT2819DT2TR" (at 172.72 50.8 0) (effects (font (size 1.524 1.524)) (justify left) (hide yes)))
  (property "Datasheet" "http://spec_sheets.e-switch.com/specs/P010337.pdf" (at 172.72 48.26 0) (effects (font (size 1.524 1.524)) (justify left) (hide yes)))
  (property "Description" "SWITCH TACTILE SPST-NO 0.05A 15V" (at 167.64 55.88 0) (effects (font (size 1.27 1.27)) (hide yes)))
  (property "MF" "TE Connectivity" (at 167.64 55.88 0) (effects (font (size 1.27 1.27)) (justify bottom) (hide yes)))
  (property "Description_1" "SWITCH TACTILE SPST-NO 0.05A 15V" (at 172.72 30.48 0) (effects (font (size 1.524 1.524)) (justify left) (hide yes)))
  (property "Package" "None" (at 167.64 55.88 0) (effects (font (size 1.27 1.27)) (justify bottom) (hide yes)))
  (property "Price" "None" (at 167.64 55.88 0) (effects (font (size 1.27 1.27)) (justify bottom) (hide yes)))
  (property "Check_prices" "https://www.snapeda.com/parts/USLPT2819DT2TR/TE+Connectivity+Alcoswitch+Switches/view-part/?ref=eda" (at 167.64 55.88 0) (effects (font (size 1.27 1.27)) (justify bottom) (hide yes)))
  (property "STANDARD" "Manufacturer Recommendations" (at 167.64 55.88 0) (effects (font (size 1.27 1.27)) (justify bottom) (hide yes)))
  (property "PARTREV" "P" (at 167.64 55.88 0) (effects (font (size 1.27 1.27)) (justify bottom) (hide yes)))
  (property "SnapEDA_Link" "https://www.snapeda.com/parts/USLPT2819DT2TR/TE+Connectivity+Alcoswitch+Switches/view-part/?ref=snap" (at 167.64 55.88 0) (effects (font (size 1.27 1.27)) (justify bottom) (hide yes)))
  (property "MP" "USLPT2819DT2TR" (at 167.64 55.88 0) (effects (font (size 1.27 1.27)) (justify bottom) (hide yes)))
  (property "Availability" "In Stock" (at 167.64 55.88 0) (effects (font (size 1.27 1.27)) (justify bottom) (hide yes)))
  (property "MANUFACTURER" "TE CONNECTIVITY" (at 167.64 55.88 0) (effects (font (size 1.27 1.27)) (justify bottom) (hide yes)))
  (property "Purpose" "" (at 167.64 55.88 0) (effects (font (size 1.27 1.27))))
  (property "Digi-Key_PN" "EG4621CT-ND" (at 172.72 45.72 0) (effects (font (size 1.524 1.524)) (justify left) (hide yes)))
  (property "MPN" "TL3315NF160Q" (at 172.72 43.18 0) (effects (font (size 1.524 1.524)) (justify left) (hide yes)))
  (property "Category" "Switches" (at 172.72 40.64 0) (effects (font (size 1.524 1.524)) (justify left) (hide yes)))
  (property "Family" "Tactile Switches" (at 172.72 38.1 0) (effects (font (size 1.524 1.524)) (justify left) (hide yes)))
  (property "DK_Datasheet_Link" "http://spec_sheets.e-switch.com/specs/P010337.pdf" (at 172.72 35.56 0) (effects (font (size 1.524 1.524)) (justify left) (hide yes)))
  (property "DK_Detail_Page" "/product-detail/en/e-switch/TL3315NF160Q/EG4621CT-ND/1870401" (at 172.72 33.02 0) (effects (font (size 1.524 1.524)) (justify left) (hide yes)))
  (property "Manufacturer" "E-Switch" (at 172.72 27.94 0) (effects (font (size 1.524 1.524)) (justify left) (hide yes)))
  (property "Status" "Active" (at 172.72 25.4 0) (effects (font (size 1.524 1.524)) (justify left) (hide yes)))
  (pin "2")
  (pin "1")
  (pin "3")
  (pin "4"))
 (symbol
  (lib_id "Transistor_BJT:BC817")
  (at 180.34 101.6 0)
  (unit 1)
  (exclude_from_sim no)
  (in_bom yes)
  (on_board yes)
  (dnp no)
  (fields_autoplaced yes)
  (property "Reference" "Q2" (at 185.42 100.3299 0) (effects (font (size 1.27 1.27)) (justify left)))
  (property "Value" "BC817" (at 185.42 102.8699 0) (effects (font (size 1.27 1.27)) (justify left)))
  (property "Footprint" "Package_TO_SOT_SMD:SOT-23" (at 185.42 103.505 0) (effects (font (size 1.27 1.27)
    (italic yes)) (justify left) (hide yes)))
  (property "Datasheet" "https://www.onsemi.com/pub/Collateral/BC818-D.pdf" (at 180.34 101.6 0) (effects (font (size 1.27 1.27)) (justify left) (hide yes)))
  (property "Description" "0.8A Ic, 45V Vce, NPN Transistor, SOT-23" (at 180.34 101.6 0) (effects (font (size 1.27 1.27)) (hide yes)))
  (property "Sim.Device" "NPN" (at 180.34 101.6 0) (effects (font (size 1.27 1.27)) (hide yes)))
  (property "Sim.Pins" "1=B 2=E 3=C" (at 180.34 101.6 0) (effects (font (size 1.27 1.27)) (hide yes)))
  (pin "3")
  (pin "2")
  (pin "1"))
 (symbol
  (lib_id "power:GND")
  (at 45.72 60.96 0)
  (unit 1)
  (exclude_from_sim no)
  (in_bom yes)
  (on_board yes)
  (dnp no)
  (fields_autoplaced yes)
  (property "Reference" "#PWR032" (at 45.72 67.31 0) (effects (font (size 1.27 1.27)) (hide yes)))
  (property "Value" "GND" (at 45.72 66.04 0) (effects (font (size 1.27 1.27))))
  (property "Footprint" "" (at 45.72 60.96 0) (effects (font (size 1.27 1.27)) (hide yes)))
  (property "Datasheet" "" (at 45.72 60.96 0) (effects (font (size 1.27 1.27)) (hide yes)))
  (property "Description" "Power symbol creates a global label with name \"GND\" , ground" (at 45.72 60.96 0) (effects (font (size 1.27 1.27)) (hide yes)))
  (pin "1"))
 (symbol
  (lib_id "power:GND")
  (at 210.82 73.66 0)
  (unit 1)
  (exclude_from_sim no)
  (in_bom yes)
  (on_board yes)
  (dnp no)
  (fields_autoplaced yes)
  (property "Reference" "#PWR037" (at 210.82 80.01 0) (effects (font (size 1.27 1.27)) (hide yes)))
  (property "Value" "GND" (at 210.82 78.74 0) (effects (font (size 1.27 1.27))))
  (property "Footprint" "" (at 210.82 73.66 0) (effects (font (size 1.27 1.27)) (hide yes)))
  (property "Datasheet" "" (at 210.82 73.66 0) (effects (font (size 1.27 1.27)) (hide yes)))
  (property "Description" "Power symbol creates a global label with name \"GND\" , ground" (at 210.82 73.66 0) (effects (font (size 1.27 1.27)) (hide yes)))
  (pin "1"))
 (symbol
  (lib_id "power:GND")
  (at 193.04 63.5 0)
  (unit 1)
  (exclude_from_sim no)
  (in_bom yes)
  (on_board yes)
  (dnp no)
  (fields_autoplaced yes)
  (property "Reference" "#PWR034" (at 193.04 69.85 0) (effects (font (size 1.27 1.27)) (hide yes)))
  (property "Value" "GND" (at 193.04 68.58 0) (effects (font (size 1.27 1.27))))
  (property "Footprint" "" (at 193.04 63.5 0) (effects (font (size 1.27 1.27)) (hide yes)))
  (property "Datasheet" "" (at 193.04 63.5 0) (effects (font (size 1.27 1.27)) (hide yes)))
  (property "Description" "Power symbol creates a global label with name \"GND\" , ground" (at 193.04 63.5 0) (effects (font (size 1.27 1.27)) (hide yes)))
  (pin "1")))
